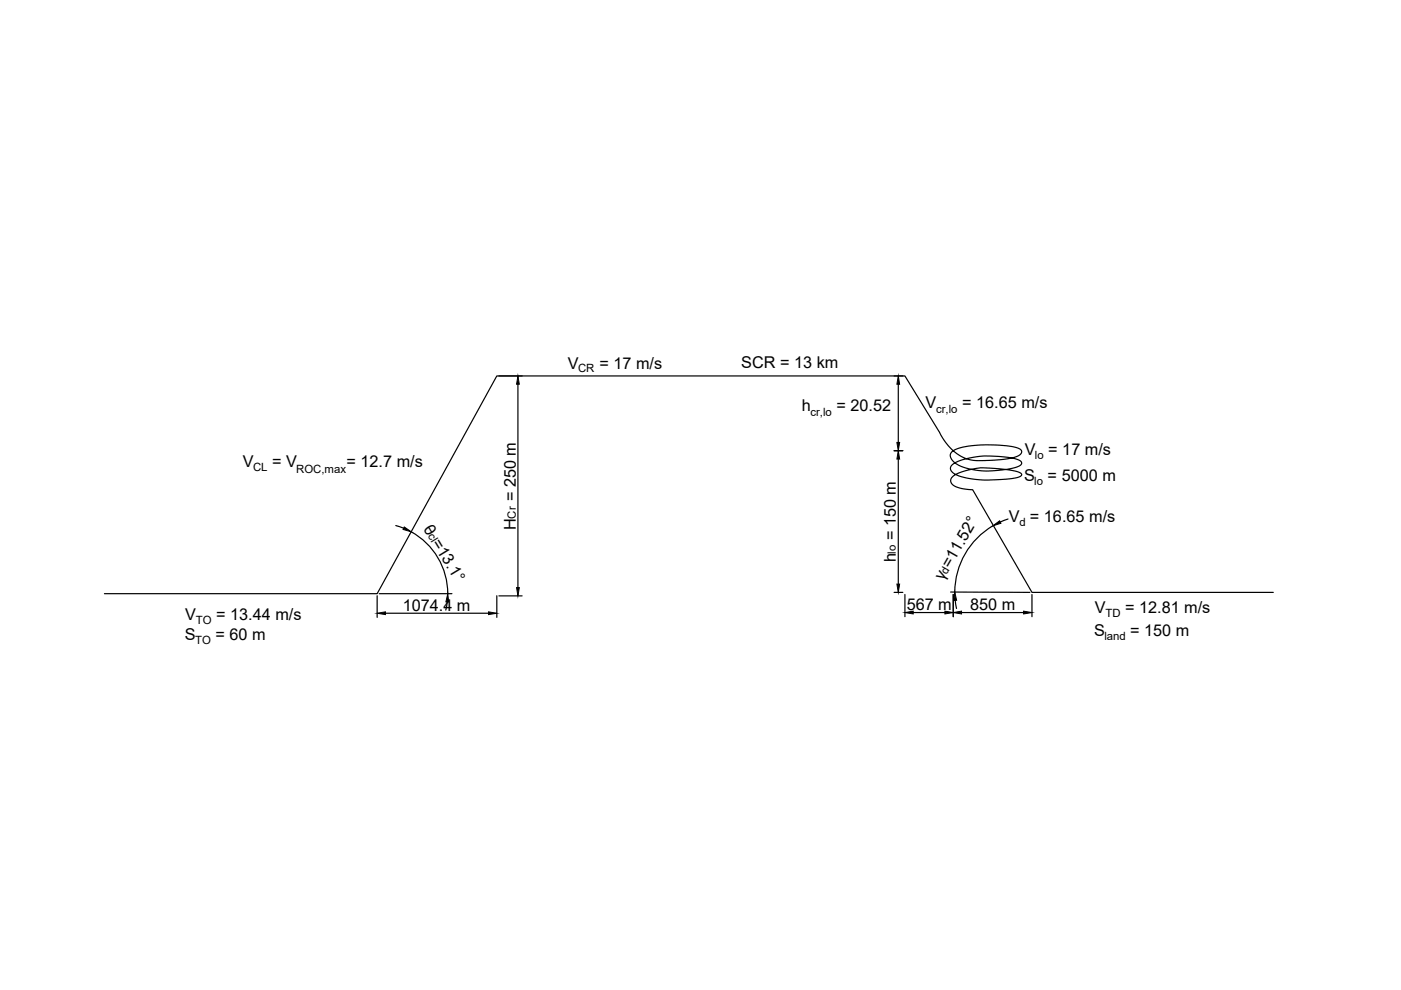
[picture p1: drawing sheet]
<svg xmlns="http://www.w3.org/2000/svg" width="297mm" height="210mm" viewBox="0 0 297 210" stroke-linecap="round" stroke-linejoin="round" font-family="sans-serif">
<!-- layer: PDF_Geometry -->
<path d="M270 125.6h-51.2l-12.6-21.8a7.9 7.9 0 0 1-4.3-1.1 1.28 1.28 0 0 1 .7-2.1 14.4 14.4 0 0 1 8.4-1.3l4.6 .7a1.04 1.04 0 0 1 1 .7l-.2 .3a21.2 21.2 0 0 1-6.7 .8h-.2a17.9 17.9 0 0 1-7.2-1.4 1.16 1.16 0 0 1-.8-1.1 1.16 1.16 0 0 1 .9-1.1 20 20 0 0 1 13.8-.6 .67 .67 0 0 1 .4 .8 .67 .67 0 0 1-.7 .5 18.2 18.2 0 0 1-12.9-.4 2.1 2.1 0 0 1-1.4-2.3 4.1 4.1 0 0 1 2.9-1.5l2.5-.3 2.5-.1a18.2 18.2 0 0 1 6.8 1 .83 .83 0 0 1 .2 .9 .83 .83 0 0 1-.7 .5 21.5 21.5 0 0 1-7.5 1 9.2 9.2 0 0 1-8.6-5.1l-7.8-12.9h-86.6l-25.3 46.2h-57.9" fill="none" stroke="#000" stroke-width=".25"/>
<!-- layer: 0 -->
<g fill="none" stroke="#000" stroke-width=".25">
<path d="M105.8 79.7h4.9M189.6 79.7h1.8M109.8 81.5v43.1M189.6 95.6h1.8M190.5 81.5v12.3M190.5 97.3v26.5M83.9 111.4l1.7 .6M87.2 112.8a15 15 0 0 1 7.7 13.1M210.5 111.5a16.4 16.4 0 0 0-8.1 14M213.7 110l-1.6 .7M80 126.3v4.6M80.4 125.9h15.4"/>
<path d="M81.7 130h21.9M94.8 127.6l-.3 1.8M105.3 126.3v4.6M105.8 126.3h4.9M189.6 125.6h1.8M191.9 126v4.8M193.6 129.9h6.7M201.5 125.5l16.9 .1M202.1 126v4.8M202.5 127.3l.3 1.7M203.9 129.9h13.1M218.8 126v4.8"/>
</g>
<g fill="#000" stroke="#000" stroke-width=".21">
<path d="M109.8 79.7l.3 1.8h-.6zM190.5 79.7l.2 1.8h-.5zM190.2 93.8h.5l-.2 1.8zM190.5 95.6l.2 1.7h-.5zM85.7 111.7l1.5 1.1-1.7-.5zM210.5 111.5l1.4-1.1 .3 .5zM80 130l1.7-.3v.6zM94.9 125.9l.2 1.7h-.6zM103.6 129.7l1.7 .3-1.7 .3zM109.5 124.6h.6l-.3 1.7zM190.2 123.8h.5l-.2 1.8zM191.9 129.9l1.7-.3v.6z"/>
<path d="M200.3 129.6l1.8 .3-1.8 .3zM202.4 125.5l.4 1.8h-.6zM202.1 129.9l1.8-.3v.6zM217 129.6l1.8 .3-1.8 .3z"/>
</g>
<g font-size="3.4">
<text x="157.2" y="78">SCR = 13 km</text>
<text x="120.4" y="78.1">V</text>
<text x="127.1" y="78.1">= 17 m/s</text>
<text x="170" y="87.1">h</text>
<text x="177.4" y="87.1">= 20.52</text>
<text x="196.3" y="86.4">V</text>
<text x="204" y="86.4">= 16.65 m/s</text>
<text x="51.5" y="99.1">V</text>
<text x="57.7" y="99.1">= V</text>
<text x="73.5" y="99.1">= 12.7 m/s</text>
<text x="217.3" y="96.5">V</text>
<text x="222.3" y="96.5">= 17 m/s</text>
<text x="109.3" y="106.3" transform="rotate(-90 109.3 106.3)">= 250 m</text>
<text x="217.1" y="102.1">S</text>
<text x="222.1" y="102.1">= 5000 m</text>
<text x="89.7" y="112.1" transform="rotate(59 89.7 112.1)">θ =13.1°</text>
<text x="109.3" y="112.3" transform="rotate(-90 109.3 112.3)">H</text>
<text x="213.9" y="110.7">V = 16.65 m/s</text>
<text x="190" y="119.2" transform="rotate(-90 190 119.2)">h</text>
<text x="190" y="114.5" transform="rotate(-90 190 114.5)">= 150 m</text>
<text x="200" y="123.3" transform="rotate(-60 200 123.3)">γ =11.52°</text>
<text x="39.3" y="131.4">V</text>
<text x="45.8" y="131.4">= 13.44 m/s</text>
<text x="85.4" y="129.5">1074.4 m</text>
<text x="192.2" y="129.4">567 m</text>
<text x="205.7" y="129.4">850 m</text>
<text x="232.1" y="130">V</text>
<text x="238.5" y="130">= 12.81 m/s</text>
<text x="39.2" y="135.7">S</text>
<text x="45.7" y="135.7">= 60 m</text>
<text x="232" y="134.9">S</text>
<text x="239.6" y="134.9">= 150 m</text>
</g>
<g font-size="2.4">
<text x="122.6" y="79">CR</text>
<text x="171.8" y="88.2">cr,lo</text>
<text x="198.5" y="87.6">cr,lo</text>
<text x="53.6" y="99.9">CL</text>
<text x="62.8" y="100.3">ROC,max</text>
<text x="219.4" y="97.3">lo</text>
<text x="219.3" y="102.9">lo</text>
<text x="90.6" y="113.6" transform="rotate(59 90.6 113.6)">cl</text>
<text x="109.3" y="110" transform="rotate(-90 109.3 110)">Cr</text>
<text x="216.1" y="111.5">d</text>
<text x="190" y="117.4" transform="rotate(-90 190 117.4)">lo</text>
<text x="200.8" y="121.9" transform="rotate(-60 200.8 121.9)">d</text>
<text x="234.4" y="130.8">TD</text>
<text x="41.4" y="136.5">TO</text>
<text x="41.5" y="132.3">TO</text>
<text x="234.1" y="135.7">land</text>
</g>
</svg>
